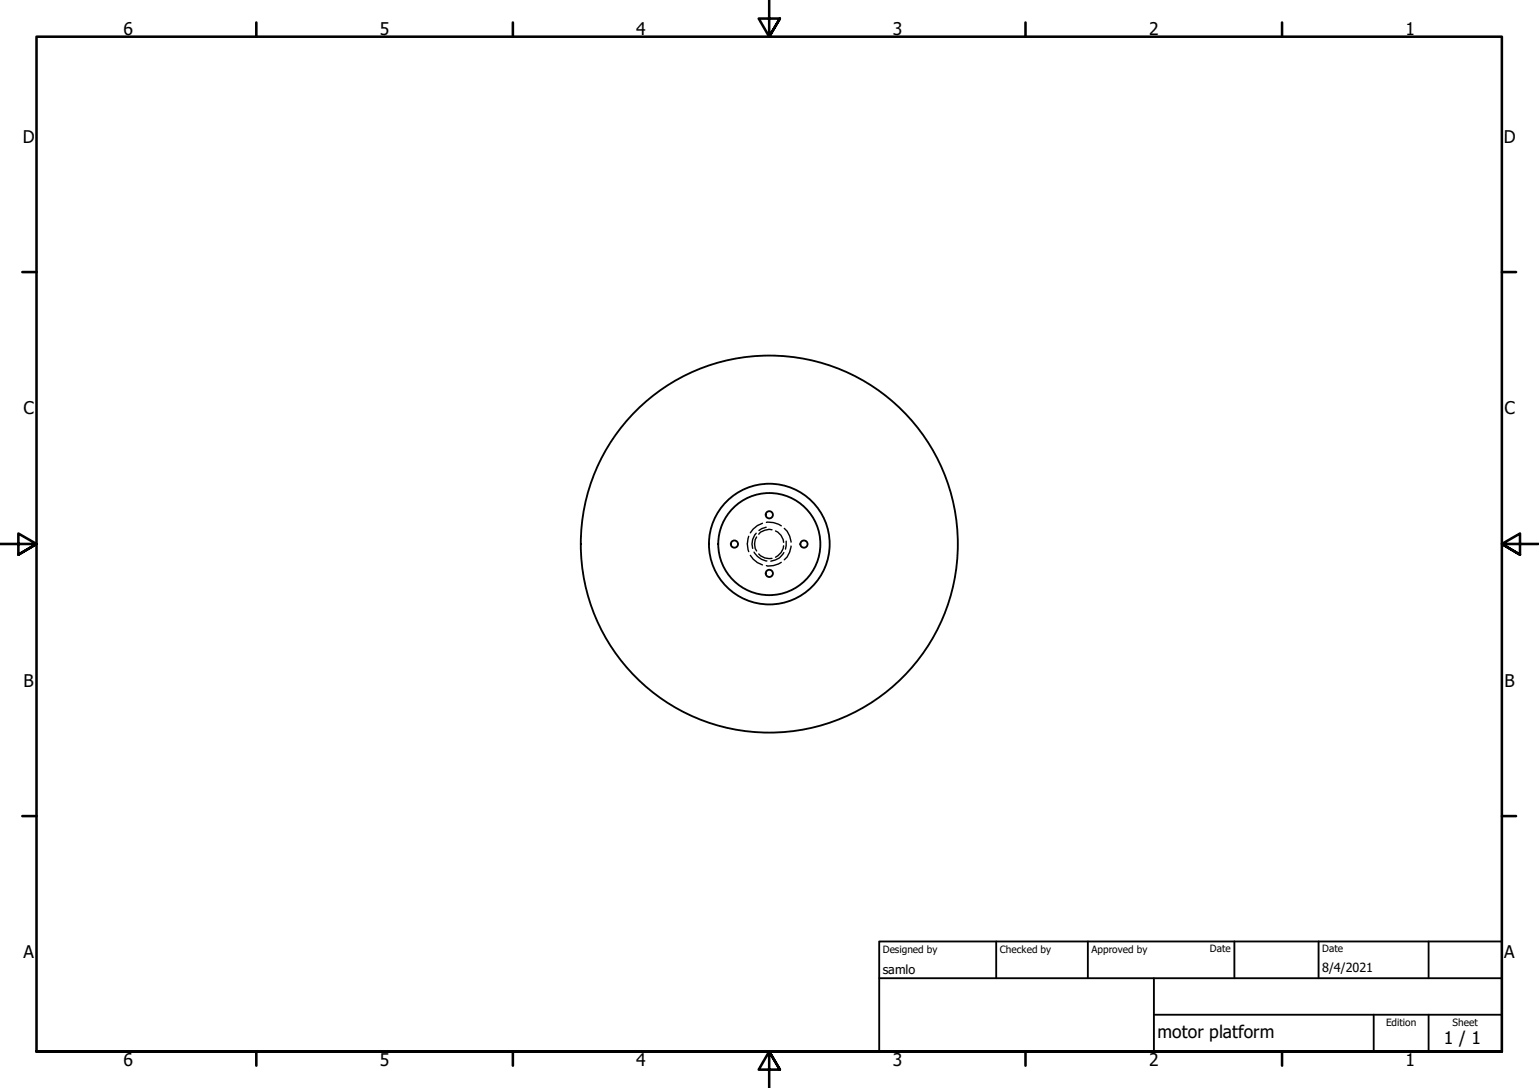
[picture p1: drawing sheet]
<svg xmlns="http://www.w3.org/2000/svg" width="420mm" height="297mm" viewBox="0 0 420 297" stroke-linecap="round" stroke-linejoin="round" font-family="sans-serif">
<!-- layer: Hidden (ISO) -->
<g fill="none" stroke="#000" stroke-width=".38">
<path d="M204.4 146.4a6 6 0 0 0 0 4.2M204.9 151.6l.7 1 1.2 1 1.4 .6M205.9 150.7a4.8 4.8 0 0 0 3.5 2.4M206.4 145.6a4.2 4.2 0 0 0-.9 4.1M206.6 146.6a3.5 3.5 0 0 0 0 3.8M207.1 151.2a3.9 3.9 0 0 0 3.7 1.2M208.2 142.9l-1.4 .6-1.2 .9-.7 1.1M209.2 143.9l-1.2 .4-.8 .5M209.2 142.6a6 6 0 0 1 4.1 1M210.8 144.6a3.9 3.9 0 0 0-3.7 1.2M211.7 145a3.7 3.7 0 0 1 2.2 3.1M213.3 153.5a5.5 5.5 0 0 1-4.1 .9"/>
<path d="M213.9 149a3.9 3.9 0 0 1-2.2 3.1M214 150.9a4.3 4.3 0 0 1-3.6 2.3M214.1 144.3a5.6 5.6 0 0 1 1.9 3.7M214.6 147.8l-.2 2.1M216 149.1a5.6 5.6 0 0 1-1.9 3.7"/>
</g>
<!-- layer: Visible (ISO) -->
<g fill="none" stroke="#000" stroke-width=".51">
<circle cx="200.5" cy="148.5" r=".98"/>
<circle cx="210" cy="140.5" r=".98"/>
<circle cx="210" cy="156.5" r=".98"/>
<circle cx="210" cy="148.5" r="13.9"/>
<circle cx="210" cy="148.5" r="16.5"/>
<circle cx="210" cy="148.5" r="51.5"/>
<circle cx="219.5" cy="148.5" r=".98"/>
</g>
<!-- layer: Border (ISO) -->
<g fill="none" stroke="#000" stroke-width=".7">
<path d="M70 6.1v3.9M140 6.1v3.9M210 0v10l-2.9-4.9h5.8l-2.9 4.9 2.9-4.9M280 6.1v3.9M350 6.1v3.9M6.1 74.3h3.9M410 74.3h3.9M0 148.5h10l-5-2.8v5.7l5-2.9-5 2.9M420 148.5h-10l5-2.8v5.7l-5-2.9 5 2.9M6.1 222.8h3.9M410 222.8h3.9M10 287.1v-277.1h400v277.1h-400h400"/>
<path d="M70 287.1v3.8M140 287.1v3.8M212.9 292l-2.9-4.9 2.9 4.9h-5.8l2.9-4.9v9.9M280 287.1v3.8M350 287.1v3.8"/>
</g>
<!-- layer: Title (ISO) -->
<path d="M240 257h170v30.1h-170zM272 257v10.1M297 257v10.1M337 257v10.1M360 257v10.1M390 257v10.1M240 267.1h170M315 277h95M315 267.1v20M375 277v10.1M390 277v10.1" fill="none" stroke="#000" stroke-width=".51"/>
<g font-size="4.8">
<text x="33.7" y="9.6">6</text>
<text x="103.7" y="9.6">5</text>
<text x="173.7" y="9.6">4</text>
<text x="243.7" y="9.6">3</text>
<text x="313.7" y="9.6">2</text>
<text x="383.7" y="9.6">1</text>
<text x="6.2" y="38.9">D</text>
<text x="410.5" y="38.9">D</text>
<text x="6.4" y="113.1">C</text>
<text x="410.7" y="113.1">C</text>
<text x="6.4" y="187.4">B</text>
<text x="410.7" y="187.4">B</text>
<text x="6.4" y="261.7">A</text>
<text x="410.7" y="261.7">A</text>
<text x="316" y="283.4">motor platform</text>
<text x="394.2" y="285">1 / 1</text>
<text x="33.7" y="290.9">6</text>
<text x="103.7" y="290.9">5</text>
<text x="173.7" y="290.9">4</text>
<text x="243.7" y="290.9">3</text>
<text x="313.7" y="290.9">2</text>
<text x="383.7" y="290.9">1</text>
</g>
<g font-size="3.4">
<text x="241" y="266">samlo</text>
<text x="361" y="265.5">8/4/2021</text>
</g>
<g font-size="2.7">
<text x="241" y="260.1">Designed by</text>
<text x="273" y="260.1">Checked by</text>
<text x="298" y="260.1">Approved by</text>
<text x="330.3" y="260">Date</text>
<text x="361" y="260">Date</text>
<text x="378.4" y="280.1">Edition</text>
<text x="396.6" y="280.1">Sheet</text>
</g>
</svg>
